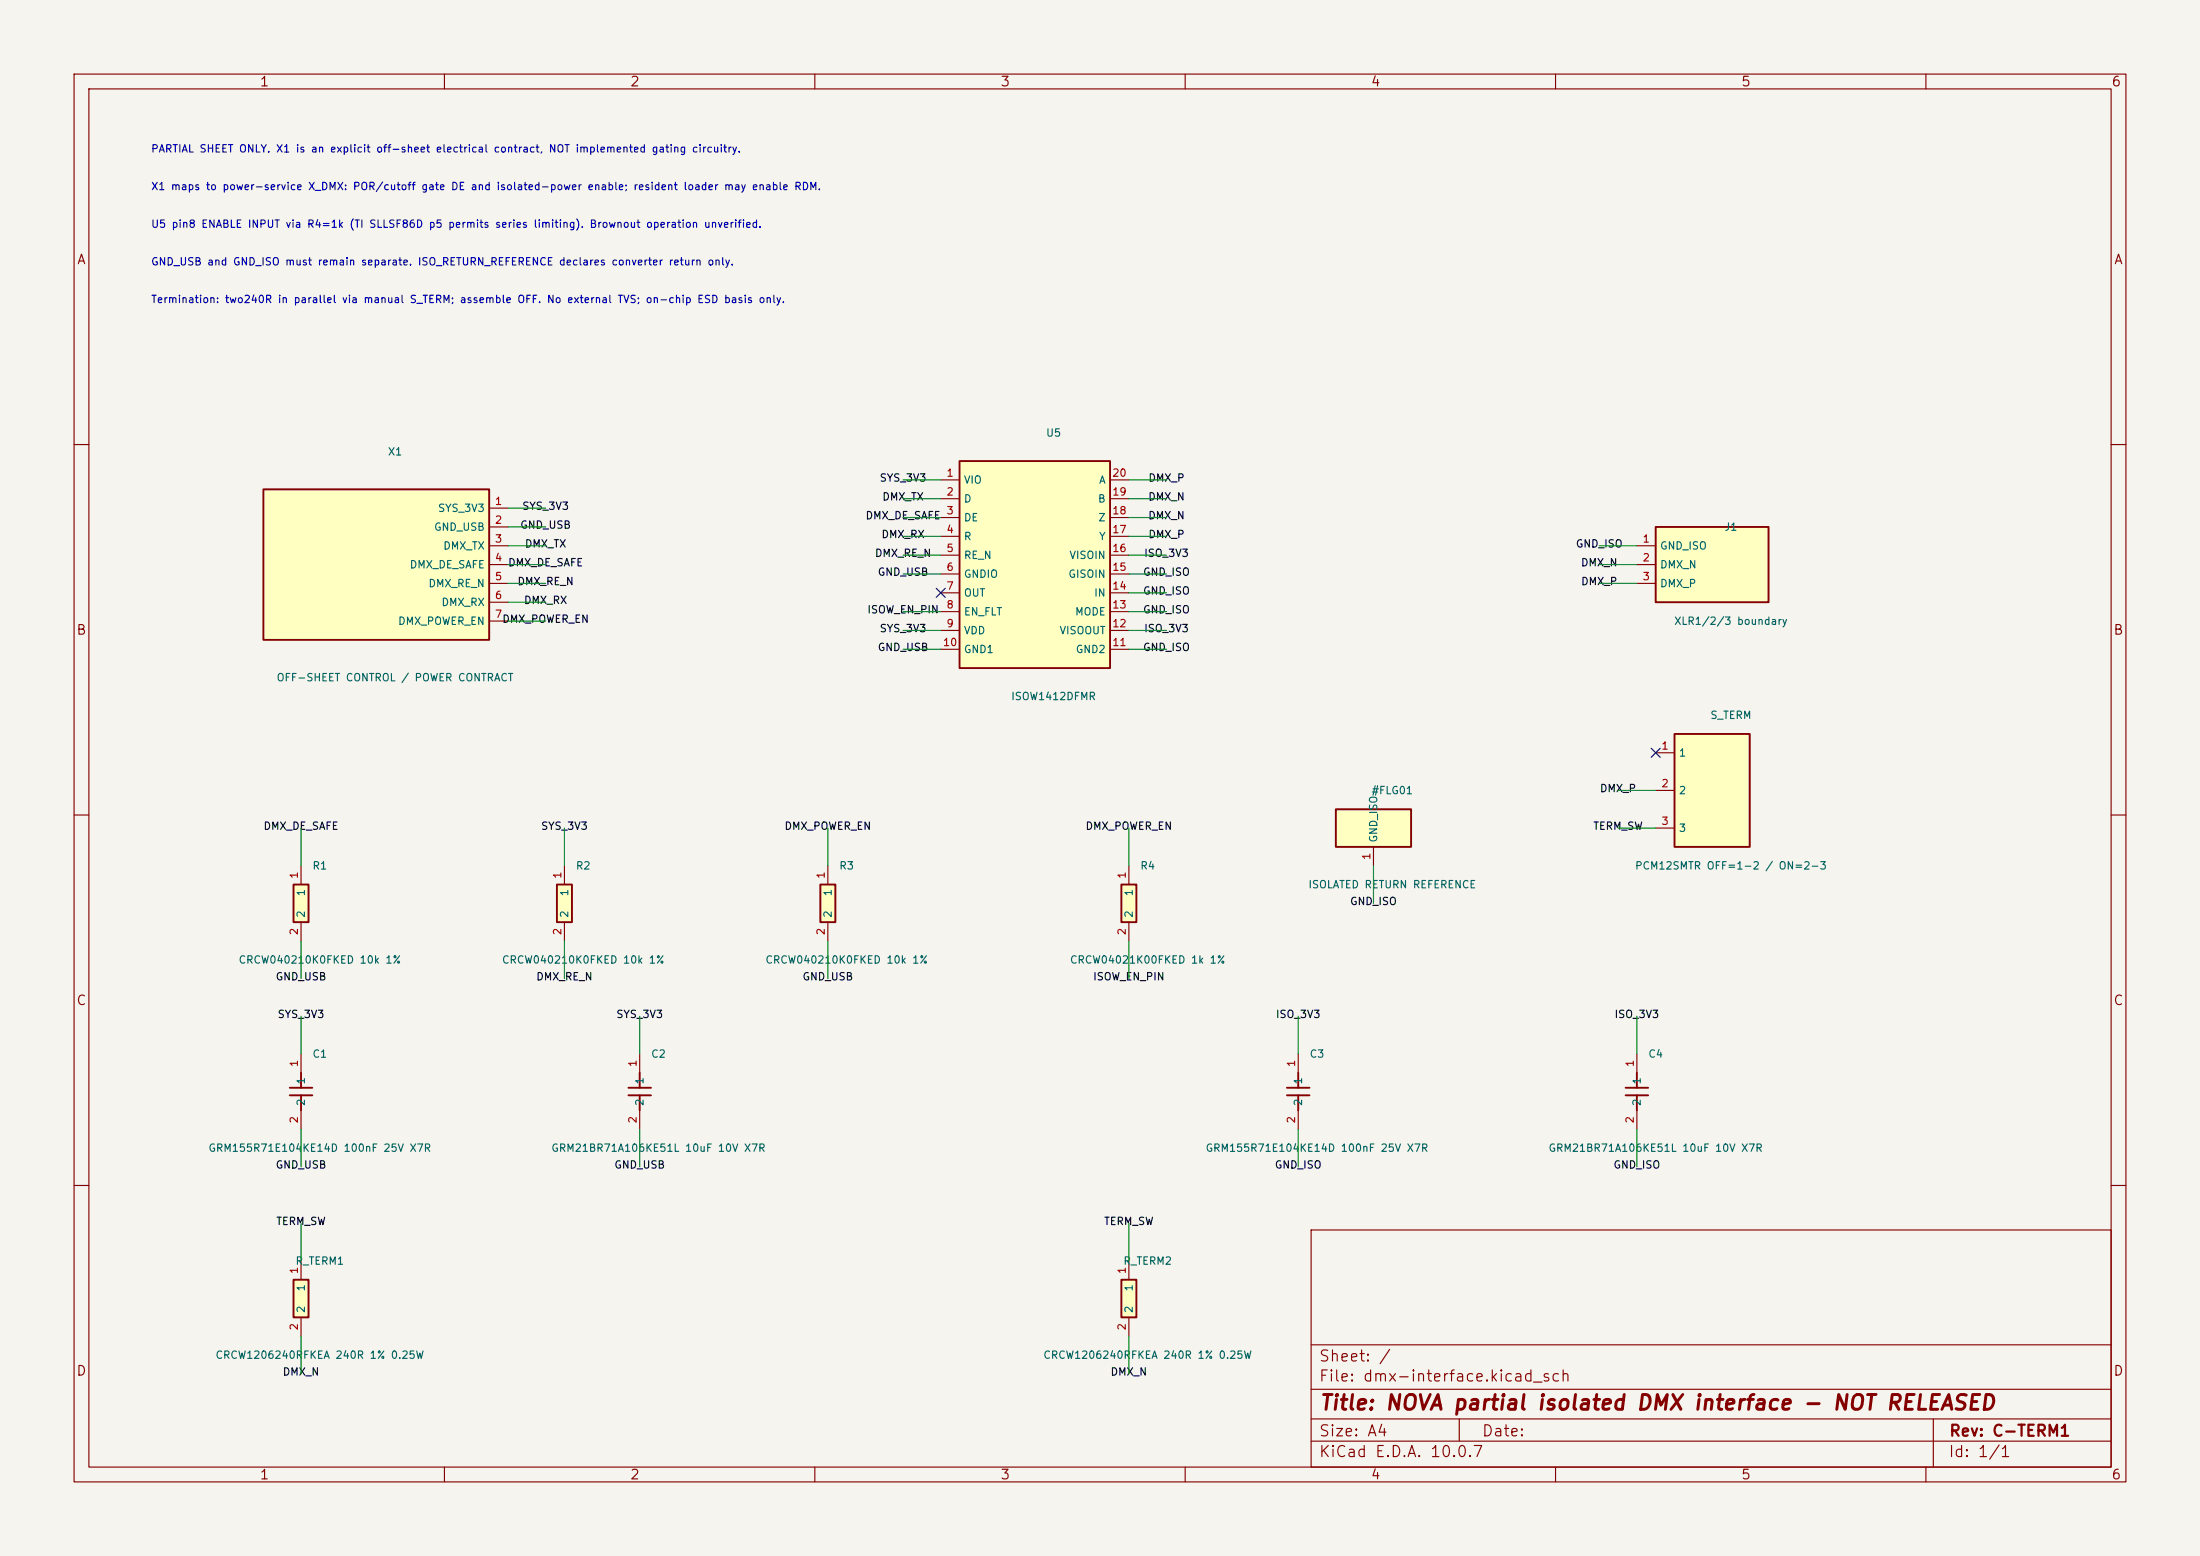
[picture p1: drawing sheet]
(kicad_sch (version 20250114) (generator "eeschema") (paper "A4") (title_block (title "NOVA partial isolated DMX interface - NOT RELEASED") (rev "C-TERM1")) (lib_symbols
(symbol "NOVA:ISOW1412_ENABLE_MODE" (pin_names (offset 0.508)) (in_bom yes) (on_board yes)(property "Reference" "U" (at 0 16.51 0) (effects (font (size 1.0 1.0))))(property "Value" "ISOW1412_ENABLE_MODE" (at 0 -16.51 0) (effects (font (size 1.0 1.0))))(symbol "ISOW1412_ENABLE_MODE_0_1" (rectangle (start -10.16 13.97) (end 10.16 -13.97) (stroke (width 0.254) (type default)) (fill (type background))))(symbol "ISOW1412_ENABLE_MODE_1_1"(pin power_in line (at -12.7 11.43 0) (length 2.54) (name "VIO" (effects (font (size 1.0 1.0)))) (number "1" (effects (font (size 1.0 1.0)))))(pin input line (at -12.7 8.89 0) (length 2.54) (name "D" (effects (font (size 1.0 1.0)))) (number "2" (effects (font (size 1.0 1.0)))))(pin input line (at -12.7 6.35 0) (length 2.54) (name "DE" (effects (font (size 1.0 1.0)))) (number "3" (effects (font (size 1.0 1.0)))))(pin output line (at -12.7 3.8099999999999996 0) (length 2.54) (name "R" (effects (font (size 1.0 1.0)))) (number "4" (effects (font (size 1.0 1.0)))))(pin input line (at -12.7 1.2699999999999996 0) (length 2.54) (name "RE_N" (effects (font (size 1.0 1.0)))) (number "5" (effects (font (size 1.0 1.0)))))(pin power_in line (at -12.7 -1.2699999999999996 0) (length 2.54) (name "GNDIO" (effects (font (size 1.0 1.0)))) (number "6" (effects (font (size 1.0 1.0)))))(pin output line (at -12.7 -3.8100000000000005 0) (length 2.54) (name "OUT" (effects (font (size 1.0 1.0)))) (number "7" (effects (font (size 1.0 1.0)))))(pin input line (at -12.7 -6.350000000000001 0) (length 2.54) (name "EN_FLT" (effects (font (size 1.0 1.0)))) (number "8" (effects (font (size 1.0 1.0)))))(pin power_in line (at -12.7 -8.89 0) (length 2.54) (name "VDD" (effects (font (size 1.0 1.0)))) (number "9" (effects (font (size 1.0 1.0)))))(pin power_in line (at -12.7 -11.43 0) (length 2.54) (name "GND1" (effects (font (size 1.0 1.0)))) (number "10" (effects (font (size 1.0 1.0)))))(pin power_in line (at 12.7 -11.43 180) (length 2.54) (name "GND2" (effects (font (size 1.0 1.0)))) (number "11" (effects (font (size 1.0 1.0)))))(pin power_out line (at 12.7 -8.89 180) (length 2.54) (name "VISOOUT" (effects (font (size 1.0 1.0)))) (number "12" (effects (font (size 1.0 1.0)))))(pin input line (at 12.7 -6.350000000000001 180) (length 2.54) (name "MODE" (effects (font (size 1.0 1.0)))) (number "13" (effects (font (size 1.0 1.0)))))(pin input line (at 12.7 -3.8100000000000005 180) (length 2.54) (name "IN" (effects (font (size 1.0 1.0)))) (number "14" (effects (font (size 1.0 1.0)))))(pin power_in line (at 12.7 -1.2699999999999996 180) (length 2.54) (name "GISOIN" (effects (font (size 1.0 1.0)))) (number "15" (effects (font (size 1.0 1.0)))))(pin power_in line (at 12.7 1.2699999999999996 180) (length 2.54) (name "VISOIN" (effects (font (size 1.0 1.0)))) (number "16" (effects (font (size 1.0 1.0)))))(pin output line (at 12.7 3.8099999999999996 180) (length 2.54) (name "Y" (effects (font (size 1.0 1.0)))) (number "17" (effects (font (size 1.0 1.0)))))(pin output line (at 12.7 6.35 180) (length 2.54) (name "Z" (effects (font (size 1.0 1.0)))) (number "18" (effects (font (size 1.0 1.0)))))(pin input line (at 12.7 8.89 180) (length 2.54) (name "B" (effects (font (size 1.0 1.0)))) (number "19" (effects (font (size 1.0 1.0)))))(pin input line (at 12.7 11.43 180) (length 2.54) (name "A" (effects (font (size 1.0 1.0)))) (number "20" (effects (font (size 1.0 1.0)))))))
(symbol "NOVA:PCM12SMTR" (pin_names (offset 0.508)) (in_bom yes) (on_board yes)(property "Reference" "S" (at 0 10.16 0) (effects (font (size 1.0 1.0))))(property "Value" "PCM12SMTR" (at 0 -10.16 0) (effects (font (size 1.0 1.0))))(symbol "PCM12SMTR_0_1" (rectangle (start -5.08 7.62) (end 5.08 -7.62) (stroke (width 0.254) (type default)) (fill (type background))))(symbol "PCM12SMTR_1_1"(pin passive line (at -7.62 5.08 0) (length 2.54) (name "1" (effects (font (size 1.0 1.0)))) (number "1" (effects (font (size 1.0 1.0)))))(pin passive line (at -7.62 0.0 0) (length 2.54) (name "2" (effects (font (size 1.0 1.0)))) (number "2" (effects (font (size 1.0 1.0)))))(pin passive line (at -7.62 -5.08 0) (length 2.54) (name "3" (effects (font (size 1.0 1.0)))) (number "3" (effects (font (size 1.0 1.0)))))))
(symbol "NOVA:R" (pin_names (offset 0.508)) (in_bom yes) (on_board yes)(property "Reference" "R" (at 0 5.08 0) (effects (font (size 1.0 1.0))))(property "Value" "R" (at 0 -5.08 0) (effects (font (size 1.0 1.0))))(symbol "R_0_1" (rectangle (start -1.016 2.54) (end 1.016 -2.54) (stroke (width 0.254) (type default)) (fill (type background))))(symbol "R_1_1"(pin passive line (at 0 5.08 270) (length 2.54) (name "1" (effects (font (size 1.0 1.0)))) (number "1" (effects (font (size 1.0 1.0)))))(pin passive line (at 0 -5.08 90) (length 2.54) (name "2" (effects (font (size 1.0 1.0)))) (number "2" (effects (font (size 1.0 1.0)))))))
(symbol "NOVA:C" (pin_names (offset 0.508)) (in_bom yes) (on_board yes)(property "Reference" "C" (at 0 5.08 0) (effects (font (size 1.0 1.0))))(property "Value" "C" (at 0 -5.08 0) (effects (font (size 1.0 1.0))))(symbol "C_0_1" (polyline (pts (xy 0 2.54) (xy 0 0.508)) (stroke (width 0.254) (type default)) (fill (type none))) (polyline (pts (xy -1.524 0.508) (xy 1.524 0.508)) (stroke (width 0.254) (type default)) (fill (type none))) (polyline (pts (xy -1.524 -0.508) (xy 1.524 -0.508)) (stroke (width 0.254) (type default)) (fill (type none))) (polyline (pts (xy 0 -0.508) (xy 0 -2.54)) (stroke (width 0.254) (type default)) (fill (type none))))(symbol "C_1_1"(pin passive line (at 0 5.08 270) (length 2.54) (name "1" (effects (font (size 1.0 1.0)))) (number "1" (effects (font (size 1.0 1.0)))))(pin passive line (at 0 -5.08 90) (length 2.54) (name "2" (effects (font (size 1.0 1.0)))) (number "2" (effects (font (size 1.0 1.0)))))))
(symbol "NOVA:EXTERNAL_CONTROL_REQUIRED" (pin_names (offset 0.508)) (in_bom yes) (on_board yes)(property "Reference" "X" (at 0 12.7 0) (effects (font (size 1.0 1.0))))(property "Value" "EXTERNAL_CONTROL_REQUIRED" (at 0 -12.7 0) (effects (font (size 1.0 1.0))))(symbol "EXTERNAL_CONTROL_REQUIRED_0_1" (rectangle (start -15.24 10.16) (end 15.24 -10.16) (stroke (width 0.254) (type default)) (fill (type background))))(symbol "EXTERNAL_CONTROL_REQUIRED_1_1"(pin power_out line (at 17.78 7.62 180) (length 2.54) (name "SYS_3V3" (effects (font (size 1.0 1.0)))) (number "1" (effects (font (size 1.0 1.0)))))(pin power_out line (at 17.78 5.08 180) (length 2.54) (name "GND_USB" (effects (font (size 1.0 1.0)))) (number "2" (effects (font (size 1.0 1.0)))))(pin output line (at 17.78 2.54 180) (length 2.54) (name "DMX_TX" (effects (font (size 1.0 1.0)))) (number "3" (effects (font (size 1.0 1.0)))))(pin output line (at 17.78 0.0 180) (length 2.54) (name "DMX_DE_SAFE" (effects (font (size 1.0 1.0)))) (number "4" (effects (font (size 1.0 1.0)))))(pin output line (at 17.78 -2.54 180) (length 2.54) (name "DMX_RE_N" (effects (font (size 1.0 1.0)))) (number "5" (effects (font (size 1.0 1.0)))))(pin input line (at 17.78 -5.079999999999999 180) (length 2.54) (name "DMX_RX" (effects (font (size 1.0 1.0)))) (number "6" (effects (font (size 1.0 1.0)))))(pin output line (at 17.78 -7.62 180) (length 2.54) (name "DMX_POWER_EN" (effects (font (size 1.0 1.0)))) (number "7" (effects (font (size 1.0 1.0)))))))
(symbol "NOVA:DMX_BOUNDARY" (pin_names (offset 0.508)) (in_bom yes) (on_board yes)(property "Reference" "J" (at 0 7.62 0) (effects (font (size 1.0 1.0))))(property "Value" "DMX_BOUNDARY" (at 0 -7.62 0) (effects (font (size 1.0 1.0))))(symbol "DMX_BOUNDARY_0_1" (rectangle (start -7.62 5.08) (end 7.62 -5.08) (stroke (width 0.254) (type default)) (fill (type background))))(symbol "DMX_BOUNDARY_1_1"(pin passive line (at -10.16 2.54 0) (length 2.54) (name "GND_ISO" (effects (font (size 1.0 1.0)))) (number "1" (effects (font (size 1.0 1.0)))))(pin passive line (at -10.16 0.0 0) (length 2.54) (name "DMX_N" (effects (font (size 1.0 1.0)))) (number "2" (effects (font (size 1.0 1.0)))))(pin passive line (at -10.16 -2.54 0) (length 2.54) (name "DMX_P" (effects (font (size 1.0 1.0)))) (number "3" (effects (font (size 1.0 1.0)))))))
(symbol "NOVA:ISO_RETURN_REFERENCE" (pin_names (offset 0.508)) (in_bom yes) (on_board yes)(property "Reference" "#FLG" (at 0 5.08 0) (effects (font (size 1.0 1.0))))(property "Value" "ISO_RETURN_REFERENCE" (at 0 -5.08 0) (effects (font (size 1.0 1.0))))(symbol "ISO_RETURN_REFERENCE_0_1" (rectangle (start -5.08 2.54) (end 5.08 -2.54) (stroke (width 0.254) (type default)) (fill (type background))))(symbol "ISO_RETURN_REFERENCE_1_1"(pin power_out line (at 0 -5.08 90) (length 2.54) (name "GND_ISO" (effects (font (size 1.0 1.0)))) (number "1" (effects (font (size 1.0 1.0))))))))
(symbol (lib_id "NOVA:ISOW1412_ENABLE_MODE") (at 139.7 76.2 0) (unit 1) (in_bom yes) (on_board yes) (dnp no)
(property "Reference" "U5" (at 142.23999999999998 58.42 0) (effects (font (size 1.0 1.0))))
(property "Value" "ISOW1412DFMR" (at 142.23999999999998 93.98 0) (effects (font (size 1.0 1.0))))
(property "Footprint" "NOVA_HW:TI_DFM0020A" (at 139.7 76.2 0) (effects (font (size 1 1)) hide))
(pin "1")
(pin "2")
(pin "3")
(pin "4")
(pin "5")
(pin "6")
(pin "7")
(pin "8")
(pin "9")
(pin "10")
(pin "11")
(pin "12")
(pin "13")
(pin "14")
(pin "15")
(pin "16")
(pin "17")
(pin "18")
(pin "19")
(pin "20"))
(wire (pts (xy 127.0 64.77) (xy 121.92 64.77)) (stroke (width 0) (type default)))
(label "SYS_3V3" (at 121.92 64.77 0) (effects (font (size 1.0 1.0))))
(wire (pts (xy 127.0 67.31) (xy 121.92 67.31)) (stroke (width 0) (type default)))
(label "DMX_TX" (at 121.92 67.31 0) (effects (font (size 1.0 1.0))))
(wire (pts (xy 127.0 69.85) (xy 121.92 69.85)) (stroke (width 0) (type default)))
(label "DMX_DE_SAFE" (at 121.92 69.85 0) (effects (font (size 1.0 1.0))))
(wire (pts (xy 127.0 72.39) (xy 121.92 72.39)) (stroke (width 0) (type default)))
(label "DMX_RX" (at 121.92 72.39 0) (effects (font (size 1.0 1.0))))
(wire (pts (xy 127.0 74.93) (xy 121.92 74.93)) (stroke (width 0) (type default)))
(label "DMX_RE_N" (at 121.92 74.93 0) (effects (font (size 1.0 1.0))))
(wire (pts (xy 127.0 77.47) (xy 121.92 77.47)) (stroke (width 0) (type default)))
(label "GND_USB" (at 121.92 77.47 0) (effects (font (size 1.0 1.0))))
(no_connect (at 127.0 80.01))
(wire (pts (xy 127.0 82.55) (xy 121.92 82.55)) (stroke (width 0) (type default)))
(label "ISOW_EN_PIN" (at 121.92 82.55 0) (effects (font (size 1.0 1.0))))
(wire (pts (xy 127.0 85.09) (xy 121.92 85.09)) (stroke (width 0) (type default)))
(label "SYS_3V3" (at 121.92 85.09 0) (effects (font (size 1.0 1.0))))
(wire (pts (xy 127.0 87.63) (xy 121.92 87.63)) (stroke (width 0) (type default)))
(label "GND_USB" (at 121.92 87.63 0) (effects (font (size 1.0 1.0))))
(wire (pts (xy 152.4 87.63) (xy 157.48 87.63)) (stroke (width 0) (type default)))
(label "GND_ISO" (at 157.48 87.63 0) (effects (font (size 1.0 1.0))))
(wire (pts (xy 152.4 85.09) (xy 157.48 85.09)) (stroke (width 0) (type default)))
(label "ISO_3V3" (at 157.48 85.09 0) (effects (font (size 1.0 1.0))))
(wire (pts (xy 152.4 82.55) (xy 157.48 82.55)) (stroke (width 0) (type default)))
(label "GND_ISO" (at 157.48 82.55 0) (effects (font (size 1.0 1.0))))
(wire (pts (xy 152.4 80.01) (xy 157.48 80.01)) (stroke (width 0) (type default)))
(label "GND_ISO" (at 157.48 80.01 0) (effects (font (size 1.0 1.0))))
(wire (pts (xy 152.4 77.47) (xy 157.48 77.47)) (stroke (width 0) (type default)))
(label "GND_ISO" (at 157.48 77.47 0) (effects (font (size 1.0 1.0))))
(wire (pts (xy 152.4 74.93) (xy 157.48 74.93)) (stroke (width 0) (type default)))
(label "ISO_3V3" (at 157.48 74.93 0) (effects (font (size 1.0 1.0))))
(wire (pts (xy 152.4 72.39) (xy 157.48 72.39)) (stroke (width 0) (type default)))
(label "DMX_P" (at 157.48 72.39 0) (effects (font (size 1.0 1.0))))
(wire (pts (xy 152.4 69.85) (xy 157.48 69.85)) (stroke (width 0) (type default)))
(label "DMX_N" (at 157.48 69.85 0) (effects (font (size 1.0 1.0))))
(wire (pts (xy 152.4 67.31) (xy 157.48 67.31)) (stroke (width 0) (type default)))
(label "DMX_N" (at 157.48 67.31 0) (effects (font (size 1.0 1.0))))
(wire (pts (xy 152.4 64.77) (xy 157.48 64.77)) (stroke (width 0) (type default)))
(label "DMX_P" (at 157.48 64.77 0) (effects (font (size 1.0 1.0))))
(symbol (lib_id "NOVA:EXTERNAL_CONTROL_REQUIRED") (at 50.8 76.2 0) (unit 1) (in_bom no) (on_board no) (dnp no)
(property "Reference" "X1" (at 53.339999999999996 60.96 0) (effects (font (size 1.0 1.0))))
(property "Value" "OFF-SHEET CONTROL / POWER CONTRACT" (at 53.339999999999996 91.44 0) (effects (font (size 1.0 1.0))))
(pin "1")
(pin "2")
(pin "3")
(pin "4")
(pin "5")
(pin "6")
(pin "7"))
(wire (pts (xy 68.58 68.58) (xy 73.66 68.58)) (stroke (width 0) (type default)))
(label "SYS_3V3" (at 73.66 68.58 0) (effects (font (size 1.0 1.0))))
(wire (pts (xy 68.58 71.12) (xy 73.66 71.12)) (stroke (width 0) (type default)))
(label "GND_USB" (at 73.66 71.12 0) (effects (font (size 1.0 1.0))))
(wire (pts (xy 68.58 73.66) (xy 73.66 73.66)) (stroke (width 0) (type default)))
(label "DMX_TX" (at 73.66 73.66 0) (effects (font (size 1.0 1.0))))
(wire (pts (xy 68.58 76.2) (xy 73.66 76.2)) (stroke (width 0) (type default)))
(label "DMX_DE_SAFE" (at 73.66 76.2 0) (effects (font (size 1.0 1.0))))
(wire (pts (xy 68.58 78.74) (xy 73.66 78.74)) (stroke (width 0) (type default)))
(label "DMX_RE_N" (at 73.66 78.74 0) (effects (font (size 1.0 1.0))))
(wire (pts (xy 68.58 81.28) (xy 73.66 81.28)) (stroke (width 0) (type default)))
(label "DMX_RX" (at 73.66 81.28 0) (effects (font (size 1.0 1.0))))
(wire (pts (xy 68.58 83.82) (xy 73.66 83.82)) (stroke (width 0) (type default)))
(label "DMX_POWER_EN" (at 73.66 83.82 0) (effects (font (size 1.0 1.0))))
(symbol (lib_id "NOVA:DMX_BOUNDARY") (at 231.14 76.2 0) (unit 1) (in_bom no) (on_board no) (dnp no)
(property "Reference" "J1" (at 233.67999999999998 71.12 0) (effects (font (size 1.0 1.0))))
(property "Value" "XLR1/2/3 boundary" (at 233.67999999999998 83.82000000000001 0) (effects (font (size 1.0 1.0))))
(pin "1")
(pin "2")
(pin "3"))
(wire (pts (xy 220.98 73.66) (xy 215.9 73.66)) (stroke (width 0) (type default)))
(label "GND_ISO" (at 215.9 73.66 0) (effects (font (size 1.0 1.0))))
(wire (pts (xy 220.98 76.2) (xy 215.9 76.2)) (stroke (width 0) (type default)))
(label "DMX_N" (at 215.9 76.2 0) (effects (font (size 1.0 1.0))))
(wire (pts (xy 220.98 78.74) (xy 215.9 78.74)) (stroke (width 0) (type default)))
(label "DMX_P" (at 215.9 78.74 0) (effects (font (size 1.0 1.0))))
(symbol (lib_id "NOVA:ISO_RETURN_REFERENCE") (at 185.42 111.76 0) (unit 1) (in_bom no) (on_board no) (dnp no)
(property "Reference" "#FLG01" (at 187.95999999999998 106.68 0) (effects (font (size 1.0 1.0))))
(property "Value" "ISOLATED RETURN REFERENCE" (at 187.95999999999998 119.38000000000001 0) (effects (font (size 1.0 1.0))))
(pin "1"))
(wire (pts (xy 185.42 116.84) (xy 185.42 121.92)) (stroke (width 0) (type default)))
(label "GND_ISO" (at 185.42 121.92 0) (effects (font (size 1.0 1.0))))
(symbol (lib_id "NOVA:R") (at 40.64 121.92 0) (unit 1) (in_bom yes) (on_board yes) (dnp no)
(property "Reference" "R1" (at 43.18 116.84 0) (effects (font (size 1.0 1.0))))
(property "Value" "CRCW040210K0FKED 10k 1%" (at 43.18 129.54 0) (effects (font (size 1.0 1.0))))
(property "Footprint" "NOVA_HW:Vishay_CRCW0402" (at 40.64 121.92 0) (effects (font (size 1 1)) hide))
(pin "1")
(pin "2"))
(wire (pts (xy 40.64 116.84) (xy 40.64 111.76)) (stroke (width 0) (type default)))
(label "DMX_DE_SAFE" (at 40.64 111.76 0) (effects (font (size 1.0 1.0))))
(wire (pts (xy 40.64 127.0) (xy 40.64 132.08)) (stroke (width 0) (type default)))
(label "GND_USB" (at 40.64 132.08 0) (effects (font (size 1.0 1.0))))
(symbol (lib_id "NOVA:R") (at 76.2 121.92 0) (unit 1) (in_bom yes) (on_board yes) (dnp no)
(property "Reference" "R2" (at 78.74000000000001 116.84 0) (effects (font (size 1.0 1.0))))
(property "Value" "CRCW040210K0FKED 10k 1%" (at 78.74000000000001 129.54 0) (effects (font (size 1.0 1.0))))
(property "Footprint" "NOVA_HW:Vishay_CRCW0402" (at 76.2 121.92 0) (effects (font (size 1 1)) hide))
(pin "1")
(pin "2"))
(wire (pts (xy 76.2 116.84) (xy 76.2 111.76)) (stroke (width 0) (type default)))
(label "SYS_3V3" (at 76.2 111.76 0) (effects (font (size 1.0 1.0))))
(wire (pts (xy 76.2 127.0) (xy 76.2 132.08)) (stroke (width 0) (type default)))
(label "DMX_RE_N" (at 76.2 132.08 0) (effects (font (size 1.0 1.0))))
(symbol (lib_id "NOVA:R") (at 111.76 121.92 0) (unit 1) (in_bom yes) (on_board yes) (dnp no)
(property "Reference" "R3" (at 114.30000000000001 116.84 0) (effects (font (size 1.0 1.0))))
(property "Value" "CRCW040210K0FKED 10k 1%" (at 114.30000000000001 129.54 0) (effects (font (size 1.0 1.0))))
(property "Footprint" "NOVA_HW:Vishay_CRCW0402" (at 111.76 121.92 0) (effects (font (size 1 1)) hide))
(pin "1")
(pin "2"))
(wire (pts (xy 111.76 116.84) (xy 111.76 111.76)) (stroke (width 0) (type default)))
(label "DMX_POWER_EN" (at 111.76 111.76 0) (effects (font (size 1.0 1.0))))
(wire (pts (xy 111.76 127.0) (xy 111.76 132.08)) (stroke (width 0) (type default)))
(label "GND_USB" (at 111.76 132.08 0) (effects (font (size 1.0 1.0))))
(symbol (lib_id "NOVA:R") (at 152.4 121.92 0) (unit 1) (in_bom yes) (on_board yes) (dnp no)
(property "Reference" "R4" (at 154.94 116.84 0) (effects (font (size 1.0 1.0))))
(property "Value" "CRCW04021K00FKED 1k 1%" (at 154.94 129.54 0) (effects (font (size 1.0 1.0))))
(property "Footprint" "NOVA_HW:Vishay_CRCW0402" (at 152.4 121.92 0) (effects (font (size 1 1)) hide))
(pin "1")
(pin "2"))
(wire (pts (xy 152.4 116.84) (xy 152.4 111.76)) (stroke (width 0) (type default)))
(label "DMX_POWER_EN" (at 152.4 111.76 0) (effects (font (size 1.0 1.0))))
(wire (pts (xy 152.4 127.0) (xy 152.4 132.08)) (stroke (width 0) (type default)))
(label "ISOW_EN_PIN" (at 152.4 132.08 0) (effects (font (size 1.0 1.0))))
(symbol (lib_id "NOVA:C") (at 40.64 147.32 0) (unit 1) (in_bom yes) (on_board yes) (dnp no)
(property "Reference" "C1" (at 43.18 142.23999999999998 0) (effects (font (size 1.0 1.0))))
(property "Value" "GRM155R71E104KE14D 100nF 25V X7R" (at 43.18 154.94 0) (effects (font (size 1.0 1.0))))
(property "Footprint" "NOVA_HW:TI_CAPC1005_Vector" (at 40.64 147.32 0) (effects (font (size 1 1)) hide))
(pin "1")
(pin "2"))
(wire (pts (xy 40.64 142.24) (xy 40.64 137.16)) (stroke (width 0) (type default)))
(label "SYS_3V3" (at 40.64 137.16 0) (effects (font (size 1.0 1.0))))
(wire (pts (xy 40.64 152.4) (xy 40.64 157.48)) (stroke (width 0) (type default)))
(label "GND_USB" (at 40.64 157.48 0) (effects (font (size 1.0 1.0))))
(symbol (lib_id "NOVA:C") (at 86.36 147.32 0) (unit 1) (in_bom yes) (on_board yes) (dnp no)
(property "Reference" "C2" (at 88.9 142.23999999999998 0) (effects (font (size 1.0 1.0))))
(property "Value" "GRM21BR71A106KE51L 10uF 10V X7R" (at 88.9 154.94 0) (effects (font (size 1.0 1.0))))
(property "Footprint" "NOVA_HW:Murata_GRM21_Reflow" (at 86.36 147.32 0) (effects (font (size 1 1)) hide))
(pin "1")
(pin "2"))
(wire (pts (xy 86.36 142.24) (xy 86.36 137.16)) (stroke (width 0) (type default)))
(label "SYS_3V3" (at 86.36 137.16 0) (effects (font (size 1.0 1.0))))
(wire (pts (xy 86.36 152.4) (xy 86.36 157.48)) (stroke (width 0) (type default)))
(label "GND_USB" (at 86.36 157.48 0) (effects (font (size 1.0 1.0))))
(symbol (lib_id "NOVA:C") (at 175.26 147.32 0) (unit 1) (in_bom yes) (on_board yes) (dnp no)
(property "Reference" "C3" (at 177.79999999999998 142.23999999999998 0) (effects (font (size 1.0 1.0))))
(property "Value" "GRM155R71E104KE14D 100nF 25V X7R" (at 177.79999999999998 154.94 0) (effects (font (size 1.0 1.0))))
(property "Footprint" "NOVA_HW:TI_CAPC1005_Vector" (at 175.26 147.32 0) (effects (font (size 1 1)) hide))
(pin "1")
(pin "2"))
(wire (pts (xy 175.26 142.24) (xy 175.26 137.16)) (stroke (width 0) (type default)))
(label "ISO_3V3" (at 175.26 137.16 0) (effects (font (size 1.0 1.0))))
(wire (pts (xy 175.26 152.4) (xy 175.26 157.48)) (stroke (width 0) (type default)))
(label "GND_ISO" (at 175.26 157.48 0) (effects (font (size 1.0 1.0))))
(symbol (lib_id "NOVA:C") (at 220.98 147.32 0) (unit 1) (in_bom yes) (on_board yes) (dnp no)
(property "Reference" "C4" (at 223.51999999999998 142.23999999999998 0) (effects (font (size 1.0 1.0))))
(property "Value" "GRM21BR71A106KE51L 10uF 10V X7R" (at 223.51999999999998 154.94 0) (effects (font (size 1.0 1.0))))
(property "Footprint" "NOVA_HW:Murata_GRM21_Reflow" (at 220.98 147.32 0) (effects (font (size 1 1)) hide))
(pin "1")
(pin "2"))
(wire (pts (xy 220.98 142.24) (xy 220.98 137.16)) (stroke (width 0) (type default)))
(label "ISO_3V3" (at 220.98 137.16 0) (effects (font (size 1.0 1.0))))
(wire (pts (xy 220.98 152.4) (xy 220.98 157.48)) (stroke (width 0) (type default)))
(label "GND_ISO" (at 220.98 157.48 0) (effects (font (size 1.0 1.0))))
(symbol (lib_id "NOVA:PCM12SMTR") (at 231.14 106.68 0) (unit 1) (in_bom yes) (on_board yes) (dnp no)
(property "Reference" "S_TERM" (at 233.67999999999998 96.52000000000001 0) (effects (font (size 1.0 1.0))))
(property "Value" "PCM12SMTR OFF=1-2 / ON=2-3" (at 233.67999999999998 116.84 0) (effects (font (size 1.0 1.0))))
(property "Footprint" "NOVA_HW:PCM12_PENDING_MANUFACTURER_LAND_RECHECK" (at 231.14 106.68 0) (effects (font (size 1 1)) hide))
(pin "1")
(pin "2")
(pin "3"))
(no_connect (at 223.52 101.6))
(wire (pts (xy 223.52 106.68) (xy 218.44 106.68)) (stroke (width 0) (type default)))
(label "DMX_P" (at 218.44 106.68 0) (effects (font (size 1.0 1.0))))
(wire (pts (xy 223.52 111.76) (xy 218.44 111.76)) (stroke (width 0) (type default)))
(label "TERM_SW" (at 218.44 111.76 0) (effects (font (size 1.0 1.0))))
(symbol (lib_id "NOVA:R") (at 40.64 175.26 0) (unit 1) (in_bom yes) (on_board yes) (dnp no)
(property "Reference" "R_TERM1" (at 43.18 170.17999999999998 0) (effects (font (size 1.0 1.0))))
(property "Value" "CRCW1206240RFKEA 240R 1% 0.25W" (at 43.18 182.88 0) (effects (font (size 1.0 1.0))))
(property "Footprint" "NOVA_HW:Vishay_CRCW1206" (at 40.64 175.26 0) (effects (font (size 1 1)) hide))
(pin "1")
(pin "2"))
(wire (pts (xy 40.64 170.18) (xy 40.64 165.1)) (stroke (width 0) (type default)))
(label "TERM_SW" (at 40.64 165.1 0) (effects (font (size 1.0 1.0))))
(wire (pts (xy 40.64 180.34) (xy 40.64 185.42)) (stroke (width 0) (type default)))
(label "DMX_N" (at 40.64 185.42 0) (effects (font (size 1.0 1.0))))
(symbol (lib_id "NOVA:R") (at 152.4 175.26 0) (unit 1) (in_bom yes) (on_board yes) (dnp no)
(property "Reference" "R_TERM2" (at 154.94 170.17999999999998 0) (effects (font (size 1.0 1.0))))
(property "Value" "CRCW1206240RFKEA 240R 1% 0.25W" (at 154.94 182.88 0) (effects (font (size 1.0 1.0))))
(property "Footprint" "NOVA_HW:Vishay_CRCW1206" (at 152.4 175.26 0) (effects (font (size 1 1)) hide))
(pin "1")
(pin "2"))
(wire (pts (xy 152.4 170.18) (xy 152.4 165.1)) (stroke (width 0) (type default)))
(label "TERM_SW" (at 152.4 165.1 0) (effects (font (size 1.0 1.0))))
(wire (pts (xy 152.4 180.34) (xy 152.4 185.42)) (stroke (width 0) (type default)))
(label "DMX_N" (at 152.4 185.42 0) (effects (font (size 1.0 1.0))))
(text "PARTIAL SHEET ONLY. X1 is an explicit off-sheet electrical contract, NOT implemented gating circuitry." (at 20.32 20.32 0) (effects (font (size 1.0 1.0)) (justify left)))
(text "X1 maps to power-service X_DMX: POR/cutoff gate DE and isolated-power enable; resident loader may enable RDM." (at 20.32 25.4 0) (effects (font (size 1.0 1.0)) (justify left)))
(text "U5 pin8 ENABLE INPUT via R4=1k (TI SLLSF86D p5 permits series limiting). Brownout operation unverified." (at 20.32 30.48 0) (effects (font (size 1.0 1.0)) (justify left)))
(text "GND_USB and GND_ISO must remain separate. ISO_RETURN_REFERENCE declares converter return only." (at 20.32 35.56 0) (effects (font (size 1.0 1.0)) (justify left)))
(text "Termination: two240R in parallel via manual S_TERM; assemble OFF. No external TVS; on-chip ESD basis only." (at 20.32 40.64 0) (effects (font (size 1.0 1.0)) (justify left))))
